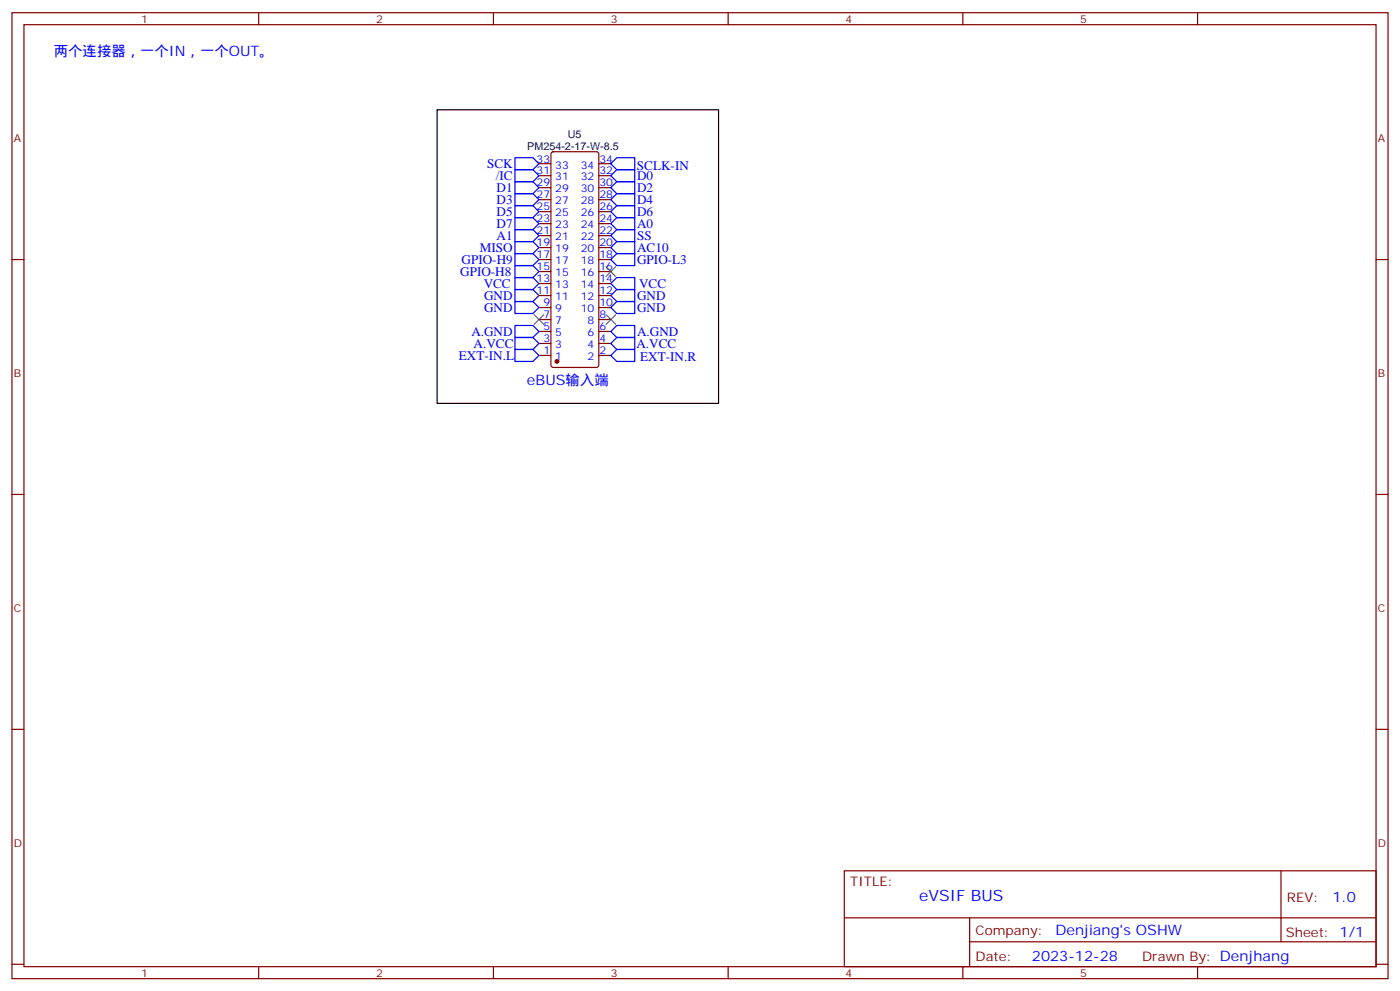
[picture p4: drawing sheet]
<svg xmlns="http://www.w3.org/2000/svg" width="412mm" height="292mm" viewBox="0 0 412 292" stroke-linecap="round" stroke-linejoin="round" font-family="sans-serif">
<g fill="none" stroke="#870000" stroke-width=".35">
<path d="M3.5 3.7h405.4v284.4h-405.4zM7.1 7.3h398.2v277.3h-398.2zM76.2 3.7v3.6M145.3 3.7v3.6M214.5 3.7v3.6M283.6 3.7v3.6M352.8 3.7v3.6M158.7 48.2h3.6M158.7 51.7h3.6M158.7 55.2h3.6M158.7 58.8h3.6M162.5 44.9l.5-.2h12.7l.6 .4 .1 62.4-.2 .5-.5 .2h-12.7l-.5-.3-.2-.4v-62.1z"/>
<path d="M176.4 48.2h3.5M176.4 51.7h3.5M176.4 55.2h3.5M176.4 58.8h3.5M3.5 76.4h3.6M158.7 76.4h3.6M158.7 62.3h3.6M158.7 65.8h3.6M158.7 69.4h3.6M158.7 79.9h3.6M158.7 72.9h3.6M176.4 76.4h3.5"/>
<path d="M176.4 62.3h3.5M176.4 65.8h3.5M176.4 69.4h3.5M176.4 79.9h3.5M176.4 72.9h3.5M405.3 76.4h3.6M158.7 97.6h3.6M158.7 94.1h3.6M158.7 90.5h3.6M158.7 87h3.6M158.7 83.5h3.6M176.4 97.6h3.5"/>
<path d="M176.4 94.1h3.5M176.4 90.5h3.5M176.4 87h3.5M176.4 83.5h3.5M158.7 104.6h3.6M158.7 101.1h3.6M176.4 104.6h3.5M176.4 101.1h3.5M3.5 145.6h3.6M405.3 145.6h3.6M3.5 214.7h3.6M405.3 214.7h3.6"/>
<path d="M248.7 256.3h156.6v28.3h-156.6zM377.3 256.4v20.8M248.7 270.2h156.5M285.6 277.2h119.6M285.6 270.2v14.1M3.5 283.8h3.6M76.2 284.6v3.5M145.3 284.6v3.5M214.5 284.6v3.5M283.6 284.6v3.5M352.8 284.6v3.5M405.3 283.8h3.6"/>
</g>
<path d="M128.8 32.3h82.9v86.4h-82.9z" fill="none" stroke="#000" stroke-width=".35"/>
<g fill="none" stroke="#00f" stroke-width=".35">
<path d="M151.7 46.4h5.3l1.7 1.8-1.7 1.8h-5.3zM151.7 50h5.3l1.7 1.7-1.7 1.8h-5.3zM151.7 53.5h5.3l1.7 1.7-1.7 1.8h-5.3zM151.7 57h5.3l1.7 1.8-1.7 1.7h-5.3zM181.7 46.4h5.3v3.6h-5.3l-1.8-1.8zM181.7 50h5.3v3.5h-5.3l-1.8-1.8zM181.7 53.5h5.3v3.5h-5.3l-1.8-1.8zM181.7 57h5.3v3.5h-5.3l-1.8-1.7zM151.7 60.5h5.3l1.7 1.8-1.7 1.8h-5.3zM151.7 64.1h5.3l1.7 1.7-1.7 1.8h-5.3zM151.7 67.6h5.3l1.7 1.8-1.7 1.7h-5.3zM151.7 74.6h5.3l1.7 1.8-1.7 1.8h-5.3z"/>
<path d="M151.7 71.1h5.3l1.7 1.8-1.7 1.7h-5.3zM151.7 78.2h5.3l1.7 1.7-1.7 1.8h-5.3zM181.7 74.6h5.3v3.6h-5.3l-1.8-1.8zM181.7 60.5h5.3v3.6h-5.3l-1.8-1.8zM181.7 64.1h5.3v3.5h-5.3l-1.8-1.8zM181.7 67.6h5.3v3.5h-5.3l-1.8-1.7zM181.7 71.1h5.3v3.5h-5.3l-1.8-1.7zM151.7 81.7h5.3l1.7 1.8-1.7 1.7h-5.3zM151.7 85.2h5.3l1.7 1.8-1.7 1.8h-5.3zM151.7 99.3h5.3l1.7 1.8-1.7 1.8h-5.3zM151.7 95.8h5.3l1.7 1.8-1.7 1.7h-5.3zM151.7 88.8h5.3l1.7 1.7-1.7 1.8h-5.3z"/>
<path d="M181.7 81.7h5.3v3.5h-5.3l-1.8-1.7zM181.7 85.2h5.3v3.6h-5.3l-1.8-1.8zM181.7 95.8h5.3v3.5h-5.3l-1.8-1.7zM181.7 88.8h5.3v3.5h-5.3l-1.8-1.8zM151.7 102.9h5.3l1.7 1.7-1.7 1.8h-5.3zM179.9 101.1l1.8-1.8h5.3v3.6h-5.3zM181.7 102.9h5.3v3.5h-5.3l-1.8-1.8z"/>
</g>
<circle cx="164" cy="106.4" r=".53" fill="#870000" stroke="#870000" stroke-width=".35"/>
<path d="M178.5 78.5l2.8 2.9M181.3 78.5l-2.8 2.9M157.3 92.6l2.9 2.9M160.2 92.6l-2.9 2.9M178.5 92.6l2.8 2.9M181.3 92.6l-2.8 2.9" fill="none" stroke="#3c3" stroke-width=".35"/>
<text font-size="4.6" fill="#00f" x="270.8" y="265.4">eVSIF BUS</text>
<g font-size="4.2" fill="#00f">
<text x="15.9" y="16.4">两个连接器，一个IN，一个OUT。</text>
<text x="155.2" y="113.5">eBUS输入端</text>
<text x="392.5" y="265.6">1.0</text>
<text x="310.9" y="275.2">Denjiang's OSHW</text>
<text x="304" y="283">2023-12-28</text>
</g>
<g font-size="3.9" fill="#00f">
<text x="143.5" y="49.4">SCK</text>
<text x="146.1" y="53">/IC</text>
<text x="187.6" y="50">SCLK-IN</text>
<text x="187.7" y="53">D0</text>
<text x="146.3" y="56.4">D1</text>
<text x="146.3" y="59.9">D3</text>
<text x="187.7" y="56.4">D2</text>
<text x="187.7" y="59.9">D4</text>
<text x="146.3" y="63.5">D5</text>
<text x="187.7" y="63.5">D6</text>
<text x="146.3" y="67">D7</text>
<text x="146.3" y="70.6">A1</text>
<text x="187.7" y="67.1">A0</text>
<text x="187.7" y="70.6">SS</text>
<text x="136" y="77.6">GPIO-H9</text>
<text x="141.3" y="74.1">MISO</text>
<text x="187.7" y="77.7">GPIO-L3</text>
<text x="187.7" y="74">AC10</text>
<text x="135.6" y="81.2">GPIO-H8</text>
<text x="142.5" y="84.7">VCC</text>
<text x="142.6" y="88.2">GND</text>
<text x="187.7" y="88.2">GND</text>
<text x="188.3" y="84.7">VCC</text>
<text x="142.6" y="91.8">GND</text>
<text x="187.7" y="91.8">GND</text>
<text x="138.8" y="98.8">A.GND</text>
<text x="187.7" y="98.8">A.GND</text>
<text x="135.2" y="105.9">EXT-IN.L</text>
<text x="139.5" y="102.4">A.VCC</text>
<text x="187.5" y="102.4">A.VCC</text>
<text x="188.6" y="106.4">EXT-IN.R</text>
</g>
<g font-size="3.9" fill="#800">
<text x="250.5" y="260.9">TITLE:</text>
<text x="379.1" y="265.6">REV:</text>
<text x="287.4" y="275.1">Company:</text>
<text x="378.7" y="275.7">Sheet: 1/1</text>
<text x="287.4" y="282.8">Date:</text>
<text x="336.4" y="282.9">Drawn By: Denjhang</text>
</g>
<g font-size="3.2" fill="#800">
<text x="41.6" y="6.7">1</text>
<text x="110.8" y="6.7">2</text>
<text x="179.9" y="6.7">3</text>
<text x="249.1" y="6.7">4</text>
<text x="318.2" y="6.7">5</text>
<text x="4.1" y="41.8">A</text>
<text x="405.9" y="41.8">A</text>
<text x="4.1" y="111">B</text>
<text x="405.9" y="111">B</text>
<text x="4.1" y="180.1">C</text>
<text x="405.9" y="180.1">C</text>
<text x="4.1" y="249.3">D</text>
<text x="405.9" y="249.3">D</text>
<text x="41.6" y="287.5">1</text>
<text x="110.8" y="287.5">2</text>
<text x="179.9" y="287.5">3</text>
<text x="249.1" y="287.5">4</text>
<text x="318.2" y="287.5">5</text>
</g>
<g font-size="3.2" fill="#000080">
<text x="167.2" y="40.5">U5</text>
<text x="155.3" y="44">PM254-2-17-W-8.5</text>
</g>
<g font-size="3.2" fill="#00f">
<text x="158.1" y="47.8">33</text>
<text x="176.6" y="47.8">34</text>
<text x="158.1" y="51.4">31</text>
<text x="163.6" y="53.1">31</text>
<text x="163.6" y="49.6">33</text>
<text x="171.1" y="49.6">34</text>
<text x="171.1" y="53.1">32</text>
<text x="176.6" y="51.4">32</text>
<text x="158.1" y="58.4">27</text>
<text x="158.1" y="54.9">29</text>
<text x="163.6" y="56.7">29</text>
<text x="171.1" y="56.7">30</text>
<text x="176.6" y="54.9">30</text>
<text x="176.6" y="58.4">28</text>
<text x="158.1" y="65.5">23</text>
<text x="158.1" y="61.9">25</text>
<text x="163.6" y="63.7">25</text>
<text x="163.6" y="60.2">27</text>
<text x="171.1" y="60.2">28</text>
<text x="171.1" y="63.7">26</text>
<text x="176.6" y="61.9">26</text>
<text x="176.6" y="65.5">24</text>
<text x="158.1" y="69">21</text>
<text x="163.6" y="70.8">21</text>
<text x="163.6" y="67.2">23</text>
<text x="171.1" y="67.2">24</text>
<text x="171.1" y="70.8">22</text>
<text x="176.6" y="69">22</text>
<text x="158.1" y="76.1">17</text>
<text x="158.1" y="72.5">19</text>
<text x="163.6" y="77.8">17</text>
<text x="163.6" y="74.3">19</text>
<text x="171.1" y="74.3">20</text>
<text x="171.1" y="77.8">18</text>
<text x="176.6" y="72.5">20</text>
<text x="176.6" y="76.1">18</text>
<text x="158.1" y="83.1">13</text>
<text x="158.1" y="79.6">15</text>
<text x="163.6" y="81.4">15</text>
<text x="171.1" y="81.4">16</text>
<text x="176.6" y="79.6">16</text>
<text x="176.6" y="83.1">14</text>
<text x="158.1" y="86.6">11</text>
<text x="163.6" y="88.4">11</text>
<text x="163.6" y="84.9">13</text>
<text x="171.1" y="84.9">14</text>
<text x="171.1" y="88.4">12</text>
<text x="176.6" y="86.6">12</text>
<text x="160.1" y="93.7">7</text>
<text x="160.1" y="90.2">9</text>
<text x="163.6" y="95.5">7</text>
<text x="163.6" y="91.9">9</text>
<text x="171.1" y="91.9">10</text>
<text x="173.1" y="95.5">8</text>
<text x="176.6" y="90.2">10</text>
<text x="176.6" y="93.7">8</text>
<text x="160.1" y="100.8">3</text>
<text x="160.1" y="97.2">5</text>
<text x="163.6" y="99">5</text>
<text x="173.1" y="99">6</text>
<text x="176.6" y="97.2">6</text>
<text x="176.6" y="100.8">4</text>
<text x="160.1" y="104.3">1</text>
<text x="163.6" y="106">1</text>
<text x="163.6" y="102.5">3</text>
<text x="173.1" y="102.5">4</text>
<text x="173.1" y="106">2</text>
<text x="176.6" y="104.3">2</text>
</g>
</svg>
